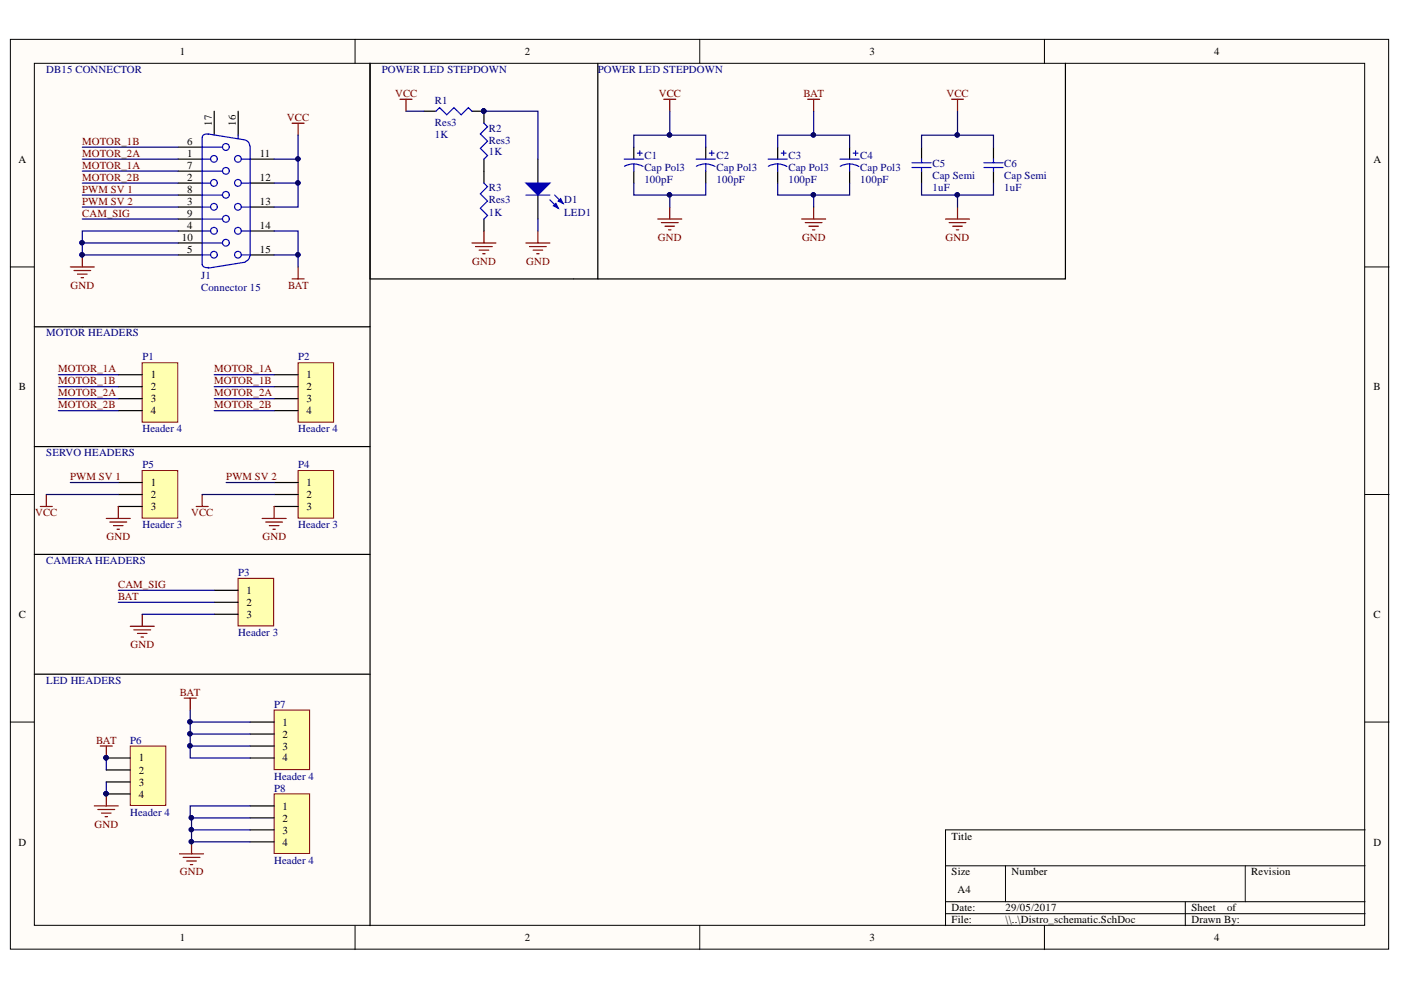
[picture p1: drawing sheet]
# Altium project Distro.PrjPcb
1 sheet, 19 parts. Net scope: global (net labels, ports and power ports of the same name join across sheets).
Board file: Distro_layout_top_buck.PcbDoc

## Sheet Distro_schematic.SchDoc
size A4

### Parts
C1  Cap Pol3  value 100pF  [C0805]
C2  Cap Pol3  value 100pF  [C0805]
C3  Cap Pol3  value 100pF  [C0805]
C4  Cap Pol3  value 100pF  [C0805]
C5  Cap Semi  value 1uF  [C1206]
C6  Cap Semi  value 1uF  [C1206]
D1  LED1  [L0603]
J1  Connector 15  [PCBComponent_1]
P1  Header 4  [HDR1X4]
P2  Header 4  [HDR1X4]
P3  Header 3  [HDR1X3]
P4  Header 3  [HDR1X3]
P5  Header 3  [HDR1X3]
P6  Header 4  [HDR1X4]
P7  Header 4  [HDR1X4]
P8  Header 4  [HDR1X4]
R1  Res3  value 1K  [J1-0603]
R2  Res3  value 1K  [J1-0603]
R3  Res3  value 1K  [J1-0603]

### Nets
BAT: C3.1 C4.1 J1.14 J1.15 P3.2 P6.1 P6.2 P7.1 P7.2 P7.3 P7.4
GND: C1.2 C2.2 C3.2 C4.2 C5.1 C6.1 D1.2(K) J1.4 J1.5 J1.10 P3.3 P4.3 P5.3 P6.3 P6.4 P8.1 P8.2 P8.3 P8.4 R3.2
VCC: C1.1 C2.1 C5.2 C6.2 J1.11 J1.12 J1.13 P4.2 P5.2 R1.1
CAM_SIG: J1.9 P3.1
MOTOR_1A: J1.7 P1.1 P2.1
MOTOR_1B: J1.6 P1.2 P2.2
MOTOR_2A: J1.1 P1.3 P2.3
MOTOR_2B: J1.2 P1.4 P2.4
PWM SV 1: J1.8 P5.1
PWM SV 2: J1.3 P4.1
NetD1_1: D1.1(A) R1.2 R2.1
NetR2_2: R2.2 R3.1

Not connected (* = marked no-connect by the designer): J1 16(MH1) 17(MH2)

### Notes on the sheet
- DB15 CONNECTOR
- POWER LED STEPDOWN
- (near P1) MOTOR HEADERS
- SERVO HEADERS
- CAMERA HEADERS
- LED HEADERS
